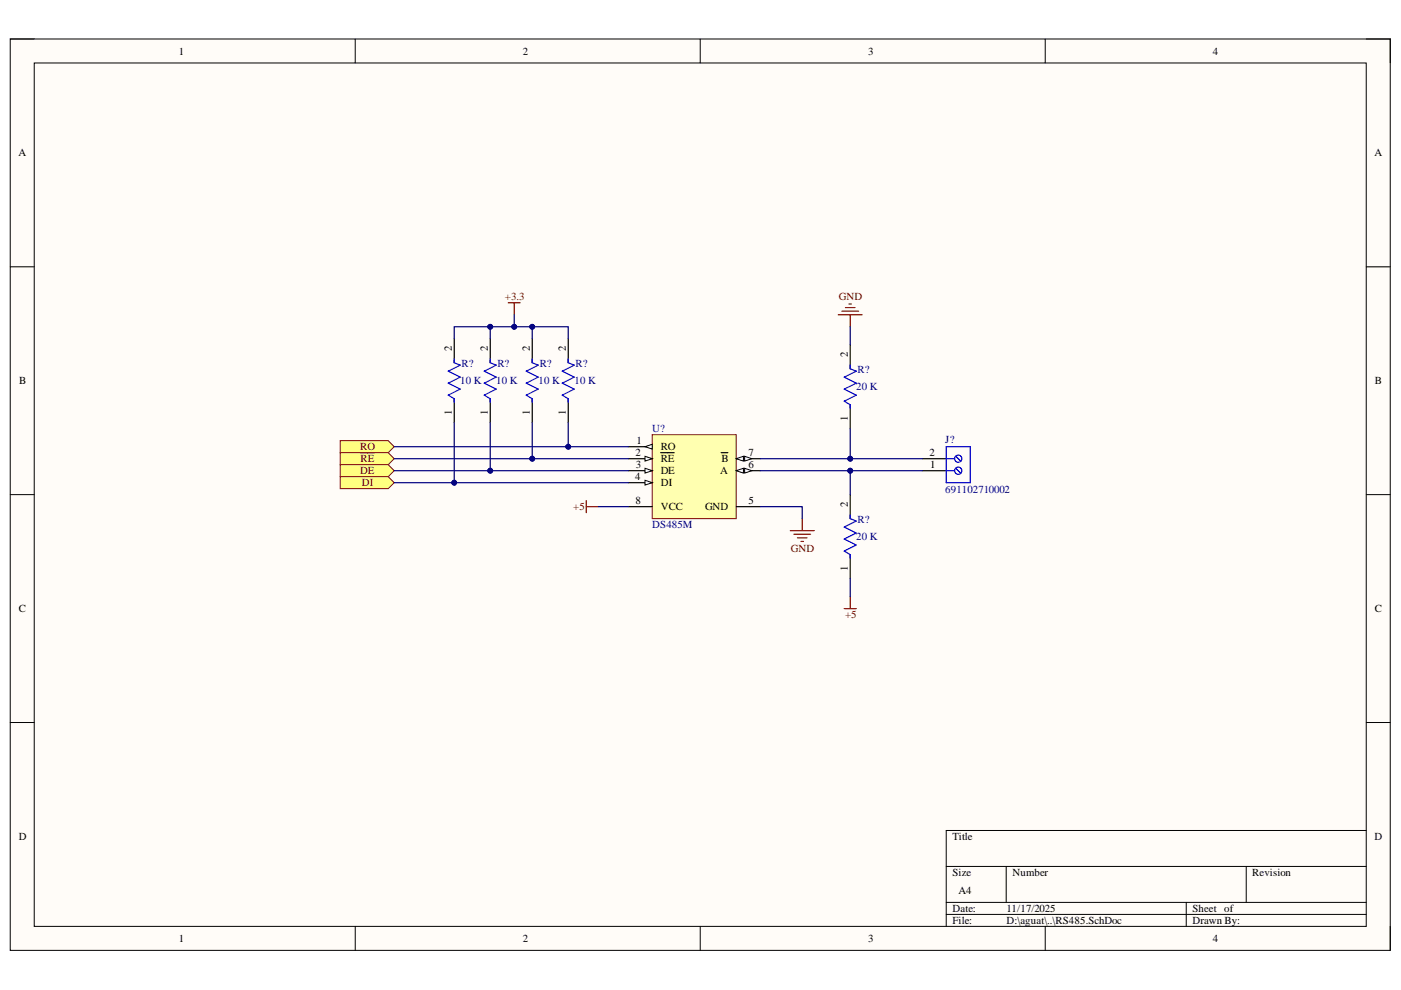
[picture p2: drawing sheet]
<svg xmlns="http://www.w3.org/2000/svg" width="297mm" height="210mm" viewBox="0 0 297 210" stroke-linecap="round" stroke-linejoin="round" font-family="sans-serif">
<path d="M2.2 8.3h292.6v193.2h-292.6z" fill-rule="evenodd" fill="#fffcf8"/>
<path d="M2.2 8.3h292.6v193.2h-292.6z" fill="none" stroke="#000" stroke-width=".21"/>
<path d="M7.3 13.4h282.4v183h-282.4z" fill-rule="evenodd" fill="#fffcf8"/>
<g fill="none" stroke="#000" stroke-width=".21">
<path d="M2.2 8.3h5.1M7.3 13.4h282.4v183h-282.4zM75.3 8.3v5M148.5 8.3v5M221.6 8.3v5.1M289.7 8.3h5.1v5.1M2.2 56.6h5.1M289.7 56.6h5.1M2.2 104.9h5.1M289.7 104.9h5.1M2.2 153.2h5.1M289.7 153.2h5.1"/>
<path d="M289.7 176.1h-89.1v20.3M75.3 196.4v5.1M148.5 196.4v5.1M200.6 183.7h89.1M200.6 191.3h89.1M200.6 193.9h89.1M213.3 183.7v7.6M221.6 196.4v5.1M251.5 191.3v5.1M264.2 183.7v7.6M294.8 196.4v5.1"/>
</g>
<path d="M138.3 92.2h17.8v17.8h-17.8z" fill-rule="evenodd" fill="#ffffb0"/>
<path d="M138.3 92.2h17.8v17.8h-17.8z" fill="none" stroke="#800000" stroke-width=".21"/>
<path d="M133.2 94.7h5.1" fill="none" stroke="#000" stroke-width=".25"/>
<path d="M136.8 94.7l1.5-.5v1z" fill="#f8fcff"/>
<path d="M136.8 94.7l1.5-.5v1z" fill="none" stroke="#000" stroke-width=".21"/>
<path d="M133.2 97.3h5.1" fill="none" stroke="#000" stroke-width=".25"/>
<path d="M136.8 96.7l1.5 .6-1.5 .5z" fill="#f8fcff"/>
<path d="M136.8 96.7l1.5 .6-1.5 .5z" fill="none" stroke="#000" stroke-width=".21"/>
<path d="M133.2 99.8h5.1M140.1 96h2.8" fill="none" stroke="#000" stroke-width=".25"/>
<path d="M136.8 99.3l1.5 .5-1.5 .5z" fill="#f8fcff"/>
<path d="M136.8 99.3l1.5 .5-1.5 .5z" fill="none" stroke="#000" stroke-width=".21"/>
<path d="M133.2 102.3h5.1" fill="none" stroke="#000" stroke-width=".25"/>
<path d="M136.8 101.8l1.5 .5-1.5 .5z" fill="#f8fcff"/>
<path d="M136.8 101.8l1.5 .5-1.5 .5z" fill="none" stroke="#000" stroke-width=".21"/>
<path d="M156.1 99.8h5.1M156.1 107.4h5.1" fill="none" stroke="#000" stroke-width=".25"/>
<path d="M156.1 99.8l1.5-.5v1z" fill="#f8fcff"/>
<path d="M156.1 99.8l1.5-.5v1z" fill="none" stroke="#000" stroke-width=".21"/>
<path d="M157.9 99.3l1.5 .5-1.5 .5z" fill="#f8fcff"/>
<path d="M157.9 99.3l1.5 .5-1.5 .5z" fill="none" stroke="#000" stroke-width=".21"/>
<path d="M96.3 71.8v5.1M103.9 71.8v5.1M112.8 71.8v5.1M120.5 71.8v5.1M152.9 96h1.4M156.1 97.3h5.1M133.2 107.4h5.1" fill="none" stroke="#000" stroke-width=".25"/>
<path d="M96.3 76.2v.7l1.3 .5-2.6 1.3 2.6 1.3-2.6 1.2 2.6 1.3M103.9 76.2v.7l1.3 .5-2.5 1.3 2.5 1.3-2.5 1.2 2.5 1.3M112.8 76.2v.7l1.3 .5-2.5 1.3 2.5 1.3-2.5 1.2 2.5 1.3M120.5 76.2v.7l1.2 .5-2.5 1.3 2.5 1.3-2.5 1.2 2.5 1.3" fill="none" stroke="#00f" stroke-width=".25"/>
<path d="M107.8 64.2h2.5M109 64.2v2.5" fill="none" stroke="#800000" stroke-width=".25"/>
<path d="M72.1 93.4h10.2l1.3 1.3-1.3 1.3h-10.2z" fill-rule="evenodd" fill="#ffff80"/>
<path d="M72.1 93.4h10.2l1.3 1.3-1.3 1.3h-10.2z" fill="none" stroke="#800000" stroke-width=".21"/>
<path d="M72.1 96h10.2l1.3 1.3-1.3 1.2h-10.2z" fill-rule="evenodd" fill="#ffff80"/>
<path d="M72.1 96h10.2l1.3 1.3-1.3 1.2h-10.2z" fill="none" stroke="#800000" stroke-width=".21"/>
<path d="M76.4 96h2.9" fill="none" stroke="#800000" stroke-width=".25"/>
<path d="M72.1 98.5h10.2l1.3 1.3-1.3 1.3h-10.2z" fill-rule="evenodd" fill="#ffff80"/>
<path d="M72.1 98.5h10.2l1.3 1.3-1.3 1.3h-10.2z" fill="none" stroke="#800000" stroke-width=".21"/>
<path d="M72.1 101.1h10.2l1.3 1.2-1.3 1.3h-10.2z" fill-rule="evenodd" fill="#ffff80"/>
<path d="M72.1 101.1h10.2l1.3 1.2-1.3 1.3h-10.2z" fill="none" stroke="#800000" stroke-width=".21"/>
<g fill="none" stroke="#800000" stroke-width=".25">
<path d="M177.7 66.7h5.1M178.5 66h3.5M179.2 65.2h2.1M180 64.5h.5M180.3 66.7v2.6M124.3 106.2v2.5M124.3 107.4h2.5M167.5 112.5h5.1M168.3 113.3h3.6M169.1 114h2M169.8 114.8h.5M170.1 110v2.5"/>
<path d="M179 129h2.5M180.3 126.5v2.5"/>
</g>
<path d="M180.3 73.1v5.1M195.5 99.8h5.1M195.5 97.3h5.1M180.3 104.9v5.1" fill="none" stroke="#000" stroke-width=".25"/>
<g fill="none" stroke="#00f" stroke-width=".25">
<path d="M180.3 77.4v.8l1.2 .5-2.5 1.3 2.5 1.2-2.5 1.3 2.5 1.3M200.6 99.8h1.8M200.6 97.3h1.8M200.6 94.7h5.1v7.6h-5.1zM202.6 99.3l1.1 1M202.6 96.7l1.1 1.1M180.3 109.2v.8l1.2 .5-2.5 1.3 2.5 1.2-2.5 1.3 2.5 1.3"/>
<circle cx="203.2" cy="97.3" r=".76"/>
<circle cx="203.2" cy="99.8" r=".77"/>
</g>
<path d="M112.8 69.3v2.5" fill="none" stroke="#000080" stroke-width=".25"/>
<circle cx="112.8" cy="69.3" r=".51" fill="#000080"/>
<circle cx="112.8" cy="69.3" r=".51" fill="none" stroke="#000080" stroke-width=".21"/>
<path d="M120.5 89.6v5.1h12.7" fill="none" stroke="#000080" stroke-width=".25"/>
<circle cx="120.5" cy="94.7" r=".51" fill="#000080"/>
<circle cx="120.5" cy="94.7" r=".51" fill="none" stroke="#000080" stroke-width=".21"/>
<path d="M112.8 89.6v7.7h20.4" fill="none" stroke="#000080" stroke-width=".25"/>
<circle cx="112.8" cy="97.3" r=".51" fill="#000080"/>
<circle cx="112.8" cy="97.3" r=".51" fill="none" stroke="#000080" stroke-width=".21"/>
<path d="M103.9 89.6v10.2h29.3" fill="none" stroke="#000080" stroke-width=".25"/>
<circle cx="103.9" cy="99.8" r=".51" fill="#000080"/>
<circle cx="103.9" cy="99.8" r=".51" fill="none" stroke="#000080" stroke-width=".21"/>
<path d="M103.9 69.3h-7.6v2.5" fill="none" stroke="#000080" stroke-width=".25"/>
<circle cx="103.9" cy="69.3" r=".51" fill="#000080"/>
<circle cx="103.9" cy="69.3" r=".51" fill="none" stroke="#000080" stroke-width=".21"/>
<path d="M103.9 71.8v-2.5h16.6v2.5" fill="none" stroke="#000080" stroke-width=".25"/>
<circle cx="103.9" cy="69.3" r=".51" fill="#000080"/>
<circle cx="103.9" cy="69.3" r=".51" fill="none" stroke="#000080" stroke-width=".21"/>
<circle cx="109" cy="69.3" r=".51" fill="#000080"/>
<circle cx="109" cy="69.3" r=".51" fill="none" stroke="#000080" stroke-width=".21"/>
<circle cx="112.8" cy="69.3" r=".51" fill="#000080"/>
<circle cx="112.8" cy="69.3" r=".51" fill="none" stroke="#000080" stroke-width=".21"/>
<path d="M109 66.7v2.6" fill="none" stroke="#000080" stroke-width=".25"/>
<circle cx="109" cy="69.3" r=".51" fill="#000080"/>
<circle cx="109" cy="69.3" r=".51" fill="none" stroke="#000080" stroke-width=".21"/>
<path d="M96.3 89.6v12.7h36.9" fill="none" stroke="#000080" stroke-width=".25"/>
<circle cx="96.3" cy="102.3" r=".51" fill="#000080"/>
<circle cx="96.3" cy="102.3" r=".51" fill="none" stroke="#000080" stroke-width=".21"/>
<path d="M83.6 94.7h36.9" fill="none" stroke="#000080" stroke-width=".25"/>
<circle cx="120.5" cy="94.7" r=".51" fill="#000080"/>
<circle cx="120.5" cy="94.7" r=".51" fill="none" stroke="#000080" stroke-width=".21"/>
<path d="M83.6 97.3h29.2" fill="none" stroke="#000080" stroke-width=".25"/>
<circle cx="112.8" cy="97.3" r=".51" fill="#000080"/>
<circle cx="112.8" cy="97.3" r=".51" fill="none" stroke="#000080" stroke-width=".21"/>
<path d="M83.6 99.8h20.3" fill="none" stroke="#000080" stroke-width=".25"/>
<circle cx="103.9" cy="99.8" r=".51" fill="#000080"/>
<circle cx="103.9" cy="99.8" r=".51" fill="none" stroke="#000080" stroke-width=".21"/>
<path d="M83.6 102.3h12.7" fill="none" stroke="#000080" stroke-width=".25"/>
<circle cx="96.3" cy="102.3" r=".51" fill="#000080"/>
<circle cx="96.3" cy="102.3" r=".51" fill="none" stroke="#000080" stroke-width=".21"/>
<path d="M180.3 90.9v6.4h-19.1M126.8 107.4h6.4M161.2 107.4h8.9v2.6" fill="none" stroke="#000080" stroke-width=".25"/>
<circle cx="180.3" cy="97.3" r=".51" fill="#000080"/>
<circle cx="180.3" cy="97.3" r=".51" fill="none" stroke="#000080" stroke-width=".21"/>
<path d="M161.2 99.8h19.1v5.1" fill="none" stroke="#000080" stroke-width=".25"/>
<circle cx="180.3" cy="99.8" r=".51" fill="#000080"/>
<circle cx="180.3" cy="99.8" r=".51" fill="none" stroke="#000080" stroke-width=".21"/>
<path d="M180.3 69.3v3.8M180.3 97.3h15.2M180.3 122.7v3.8" fill="none" stroke="#000080" stroke-width=".25"/>
<circle cx="180.3" cy="97.3" r=".51" fill="#000080"/>
<circle cx="180.3" cy="97.3" r=".51" fill="none" stroke="#000080" stroke-width=".21"/>
<path d="M180.3 99.8h15.2" fill="none" stroke="#000080" stroke-width=".25"/>
<circle cx="180.3" cy="99.8" r=".51" fill="#000080"/>
<circle cx="180.3" cy="99.8" r=".51" fill="none" stroke="#000080" stroke-width=".21"/>
<g font-size="6" fill="#00f">
<text x="95.6" y="88.1">PIR?01</text>
<text x="103" y="88.1">PIR?01</text>
<text x="112.2" y="88.1">PIR?01</text>
<text x="119.6" y="88.1">PIR?01</text>
<text x="179.6" y="89.5">PIR?01</text>
<text x="179.6" y="121.3">PIR?01</text>
</g>
<g font-size="2.3">
<text x="37.9" y="11.6">1</text>
<text x="110.9" y="11.6">2</text>
<text x="184.1" y="11.6">3</text>
<text x="257.1" y="11.6">4</text>
<text x="3.9" y="33.1">A</text>
<text x="291.4" y="33.1">A</text>
<text x="95.8" y="74.3" transform="rotate(-90 95.8 74.3)">2</text>
<text x="103.4" y="74.3" transform="rotate(-90 103.4 74.3)">2</text>
<text x="112.3" y="74.3" transform="rotate(-90 112.3 74.3)">2</text>
<text x="119.9" y="74.3" transform="rotate(-90 119.9 74.3)">2</text>
<text x="179.8" y="75.6" transform="rotate(-90 179.8 75.6)">2</text>
<text x="4.1" y="81.4">B</text>
<text x="291.5" y="81.4">B</text>
<text x="95.8" y="88" transform="rotate(-90 95.8 88)">1</text>
<text x="103.4" y="88" transform="rotate(-90 103.4 88)">1</text>
<text x="112.3" y="88" transform="rotate(-90 112.3 88)">1</text>
<text x="119.9" y="88" transform="rotate(-90 119.9 88)">1</text>
<text x="179.8" y="89.2" transform="rotate(-90 179.8 89.2)">1</text>
<text x="134.9" y="94.2">1</text>
<text x="140.1" y="95.5">RO</text>
<text x="134.7" y="101.8">4</text>
<text x="134.7" y="96.8">2</text>
<text x="134.8" y="99.3">3</text>
<text x="140.1" y="98">RE</text>
<text x="140.1" y="100.6">DE</text>
<text x="152.7" y="100.6">A</text>
<text x="152.9" y="98">B</text>
<text x="158.7" y="99.3">6</text>
<text x="158.7" y="96.8">7</text>
<text x="197" y="96.8">2</text>
<text x="197.2" y="99.3">1</text>
<text x="134.7" y="106.9">8</text>
<text x="140.1" y="103.1">DI</text>
<text x="158.7" y="106.9">5</text>
<text x="179.8" y="107.4" transform="rotate(-90 179.8 107.4)">2</text>
<text x="140.1" y="108.2">VCC</text>
<text x="149.5" y="108.2">GND</text>
<text x="179.8" y="121" transform="rotate(-90 179.8 121)">1</text>
<text x="4" y="129.7">C</text>
<text x="291.5" y="129.7">C</text>
<text x="4" y="178">D</text>
<text x="202" y="178">Title</text>
<text x="291.4" y="178">D</text>
<text x="202" y="185.7">Size</text>
<text x="214.6" y="185.7">Number</text>
<text x="265.5" y="185.7">Revision</text>
<text x="203.2" y="189.6">A4</text>
<text x="202" y="193.4">Date:</text>
<text x="202" y="195.9">File:</text>
<text x="213.4" y="193.4">11/17/2025</text>
<text x="213.4" y="195.9">D:\aguat\..\RS485.SchDoc</text>
<text x="252.8" y="193.4">Sheet of</text>
<text x="252.8" y="195.9">Drawn By:</text>
<text x="37.9" y="199.7">1</text>
<text x="110.9" y="199.7">2</text>
<text x="184.1" y="199.7">3</text>
<text x="257.1" y="199.7">4</text>
</g>
<g font-size="2.3" fill="#800000">
<text x="107.1" y="63.7">+3.3</text>
<text x="177.8" y="63.7">GND</text>
<text x="76.3" y="95.5">RO</text>
<text x="76.3" y="100.6">DE</text>
<text x="76.4" y="98">RE</text>
<text x="76.7" y="103.1">DI</text>
<text x="121.5" y="108.2">+5</text>
<text x="167.7" y="117.1">GND</text>
<text x="179.2" y="131">+5</text>
</g>
<g font-size="2.3" fill="#000080">
<text x="97.8" y="77.9">R?</text>
<text x="105.5" y="77.9">R?</text>
<text x="114.4" y="77.9">R?</text>
<text x="122.1" y="77.9">R?</text>
<text x="97.6" y="81.4">10 K</text>
<text x="105.2" y="81.4">10 K</text>
<text x="114.2" y="81.4">10 K</text>
<text x="121.8" y="81.4">10 K</text>
<text x="181.6" y="82.7">20 K</text>
<text x="181.8" y="79.2">R?</text>
<text x="138.3" y="91.6">U?</text>
<text x="200.4" y="94">J?</text>
<text x="200.4" y="104.6">691102710002</text>
<text x="138.3" y="112">DS485M</text>
<text x="181.8" y="111">R?</text>
<text x="181.6" y="114.5">20 K</text>
</g>
<text font-size="1.1" x="155.2" y="97.4">PIU?07</text>
</svg>
